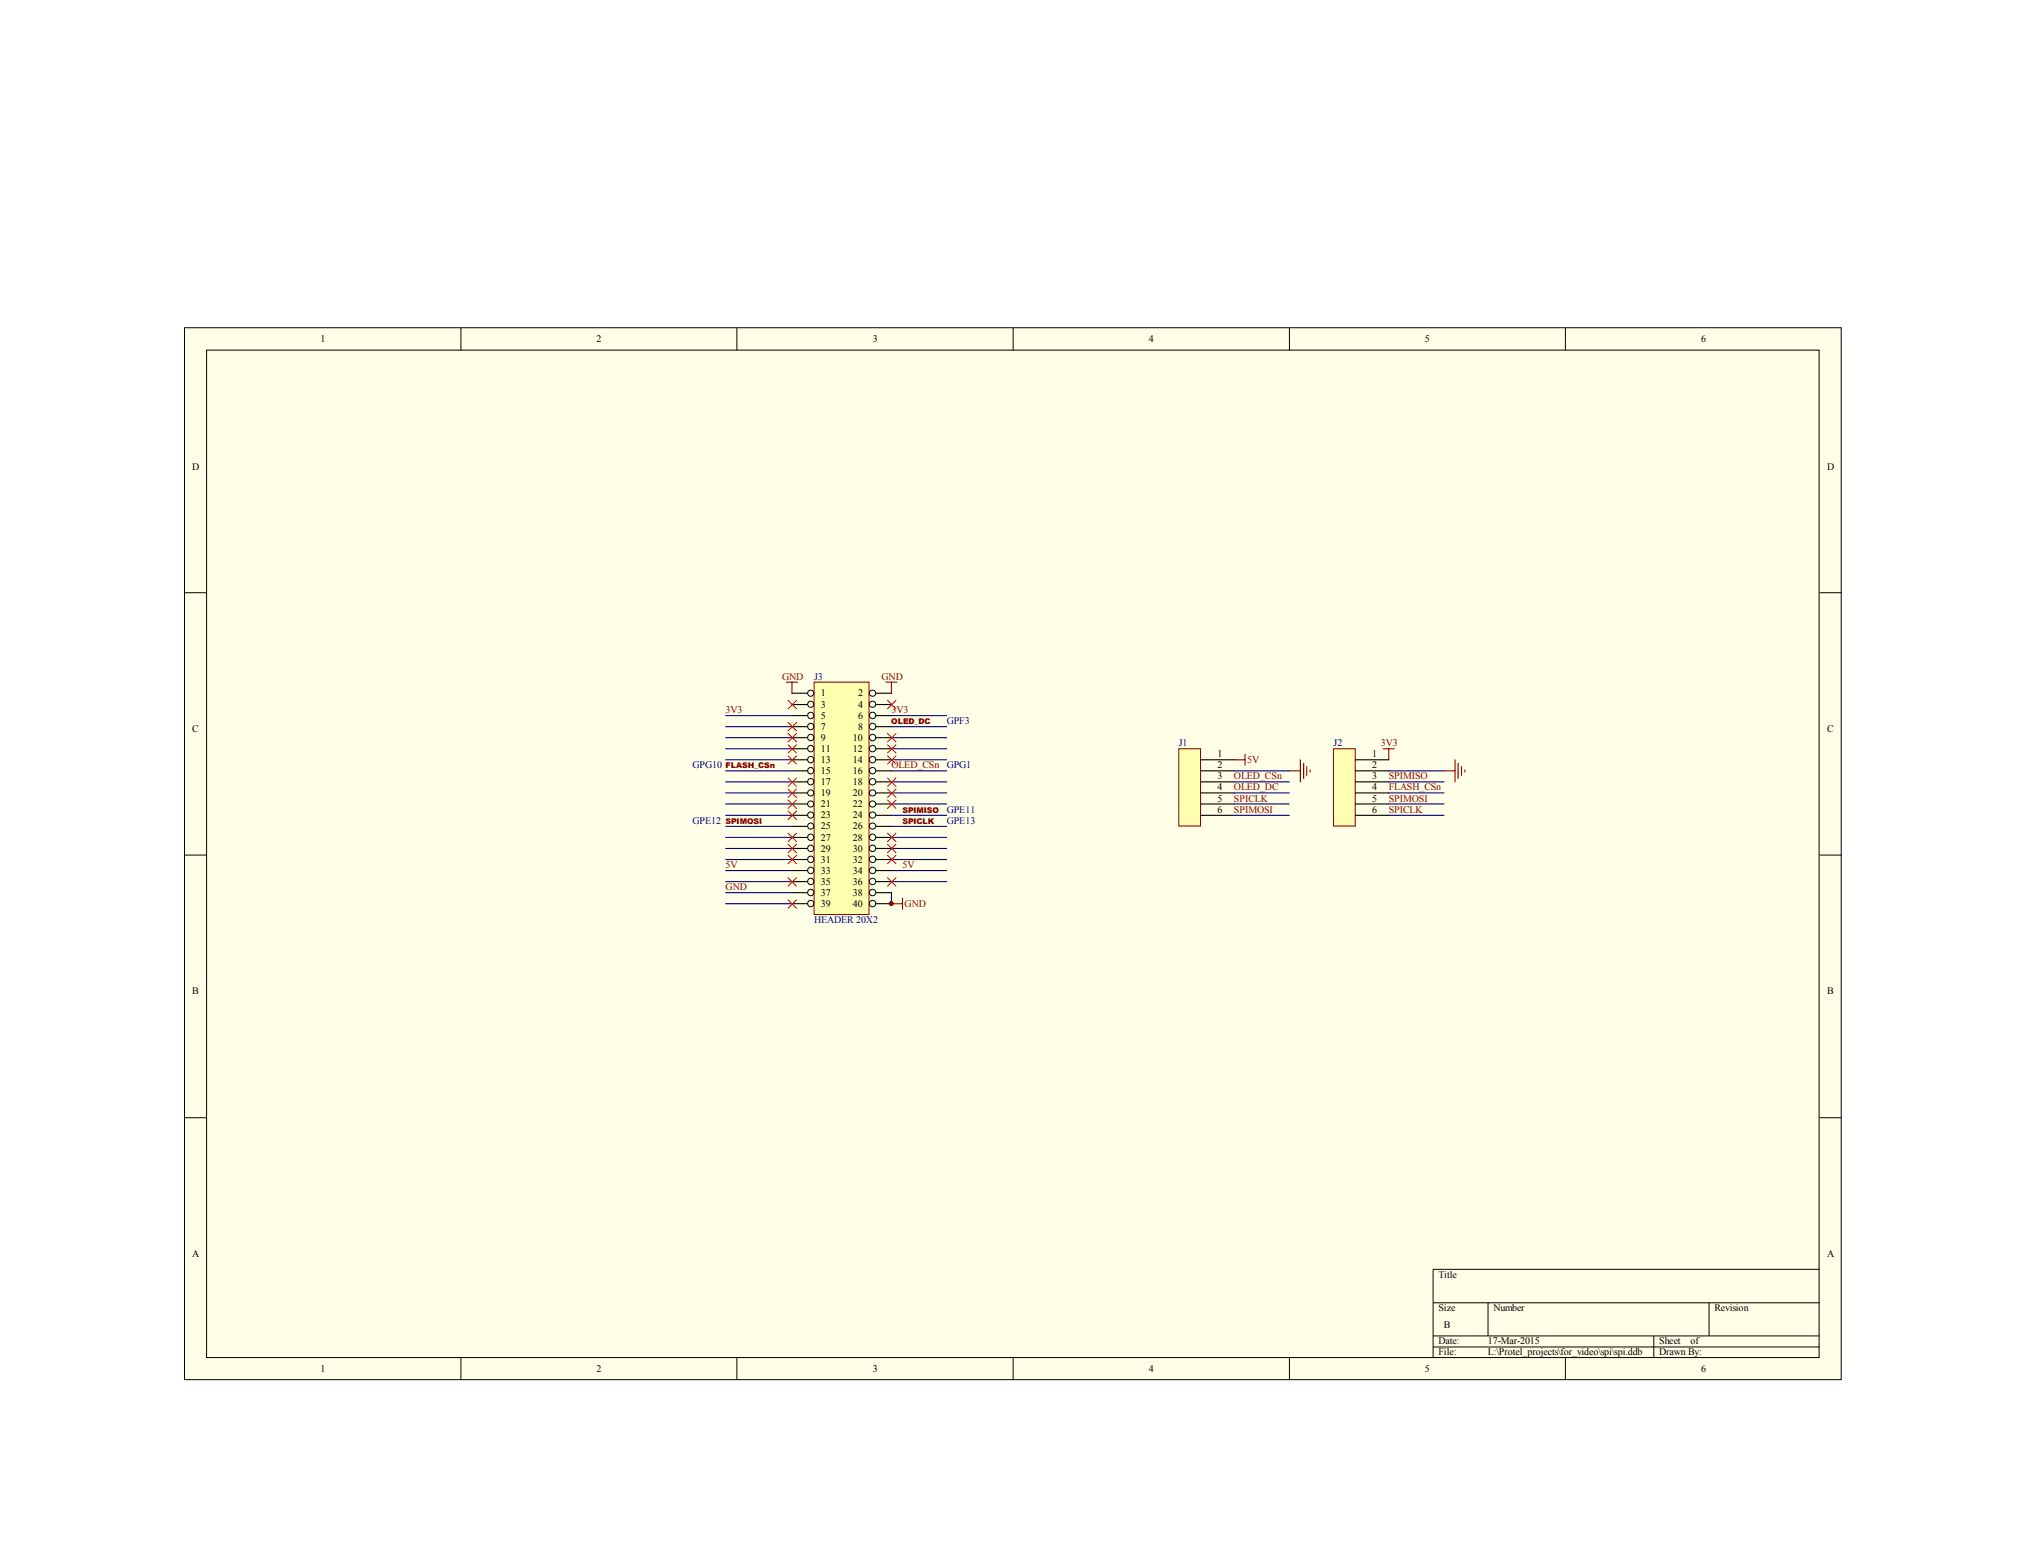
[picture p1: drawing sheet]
<svg xmlns="http://www.w3.org/2000/svg" width="279mm" height="216mm" viewBox="0 0 279 216" stroke-linecap="round" stroke-linejoin="round" font-family="sans-serif">
<path d="M25.4 45.2h228.5v145.1h-228.5z" fill="#ffffe8"/>
<g fill="none" stroke="#000" stroke-width=".14">
<path d="M25.4 45.2h228.5v145.1h-228.5zM28.5 48.3h222.4v139h-222.4zM63.6 45.2v3.1M101.6 45.2v3.1M139.7 45.2v3.1M177.8 45.2v3.1M215.9 45.2v3.1M25.5 81.8h3M250.9 81.8h3.1M25.5 118h3M250.9 118h3.1M25.5 154.2h3"/>
<path d="M250.9 154.2h3.1M197.6 179.7h53.3M205.2 179.7v4.6M235.7 179.7v4.6M250.9 175.1h-53.3v12.2M63.6 187.3v3.1M101.6 187.3v3.1M139.7 187.3v3.1M177.8 187.3v3.1M197.6 184.3h53.3M197.6 185.8h53.3M215.9 187.3v3.1"/>
<path d="M228.1 184.3v3"/>
</g>
<path d="M170.2 104.8h1.5M171.7 104.1v1.5" fill="none" stroke="#800000" stroke-width=".15"/>
<path d="M162.6 103.3h3v10.7h-3z" fill="#ffffb0"/>
<path d="M162.6 103.3h3v10.7h-3z" fill="none" stroke="#800000" stroke-width=".14"/>
<path d="M165.6 104.8h4.6M165.6 106.3h4.6M165.6 107.9h4.6M165.6 109.4h4.6M165.6 110.9h4.6M165.6 112.5h4.6" fill="none" stroke="#000" stroke-width=".15"/>
<path d="M177.8 106.3h1.5M179.3 104.8v3.1M179.8 105.3v2.1M180.2 105.7v1.3M180.7 106.2v.3M190.8 103.3h1.5M191.5 103.3v1.5" fill="none" stroke="#800000" stroke-width=".15"/>
<path d="M170.2 106.3h7.6M170.2 107.9h7.6M170.2 109.4h7.6M170.2 110.9h7.6M170.2 112.5h7.6" fill="none" stroke="#000080" stroke-width=".15"/>
<path d="M183.9 103.3h3v10.7h-3z" fill="#ffffb0"/>
<path d="M183.9 103.3h3v10.7h-3z" fill="none" stroke="#800000" stroke-width=".14"/>
<path d="M186.9 104.8h4.6M186.9 106.3h4.6M186.9 107.9h4.6M186.9 109.4h4.6M186.9 110.9h4.6M186.9 112.5h4.6" fill="none" stroke="#000" stroke-width=".15"/>
<path d="M199.1 106.3h1.6M200.7 104.8v3.1M201.1 105.3v2.1M201.5 105.7v1.3M202 106.2v.3M122.9 124.7h1.6M124.5 123.9v1.5" fill="none" stroke="#800000" stroke-width=".15"/>
<path d="M191.5 106.3h7.6M191.5 107.9h7.6M191.5 109.4h7.6M191.5 110.9h7.6M191.5 112.5h7.6" fill="none" stroke="#000080" stroke-width=".15"/>
<path d="M112.3 94.1h7.5v32.1h-7.5z" fill="#ffffb0"/>
<path d="M112.3 94.1h7.5v32.1h-7.5z" fill="none" stroke="#800000" stroke-width=".14"/>
<g fill="none" stroke="#000" stroke-width=".14">
<circle cx="111.8" cy="98.7" r=".43"/>
<circle cx="111.8" cy="97.2" r=".42"/>
<circle cx="111.8" cy="95.6" r=".42"/>
<circle cx="120.3" cy="98.7" r=".44"/>
<circle cx="120.3" cy="95.6" r=".43"/>
<circle cx="120.3" cy="97.2" r=".43"/>
<circle cx="111.8" cy="104.8" r=".43"/>
<circle cx="111.8" cy="115.5" r=".43"/>
<circle cx="111.8" cy="118.6" r=".43"/>
<circle cx="111.8" cy="100.2" r=".43"/>
<circle cx="111.8" cy="103.3" r=".43"/>
<circle cx="111.8" cy="106.3" r=".43"/>
<circle cx="111.8" cy="117" r=".43"/>
<circle cx="111.8" cy="101.7" r=".43"/>
<circle cx="111.8" cy="107.8" r=".43"/>
<circle cx="111.8" cy="109.4" r=".42"/>
<circle cx="111.8" cy="112.4" r=".42"/>
<circle cx="111.8" cy="114" r=".42"/>
<circle cx="111.8" cy="110.9" r=".42"/>
<circle cx="120.3" cy="107.8" r=".44"/>
<circle cx="120.3" cy="106.3" r=".44"/>
<circle cx="120.3" cy="118.6" r=".44"/>
<circle cx="120.3" cy="117" r=".44"/>
<circle cx="120.3" cy="100.2" r=".44"/>
<circle cx="120.3" cy="101.7" r=".44"/>
<circle cx="120.3" cy="104.8" r=".44"/>
<circle cx="120.3" cy="115.5" r=".44"/>
<circle cx="120.3" cy="103.3" r=".44"/>
<circle cx="120.3" cy="112.4" r=".43"/>
<circle cx="120.3" cy="110.9" r=".43"/>
<circle cx="120.3" cy="109.4" r=".43"/>
<circle cx="120.3" cy="114" r=".43"/>
<circle cx="111.8" cy="120.1" r=".43"/>
<circle cx="111.8" cy="121.6" r=".43"/>
<circle cx="111.8" cy="123.1" r=".43"/>
<circle cx="111.8" cy="124.7" r=".43"/>
<circle cx="120.3" cy="124.7" r=".44"/>
<circle cx="120.3" cy="123.1" r=".44"/>
<circle cx="120.3" cy="121.6" r=".44"/>
<circle cx="120.3" cy="120.1" r=".44"/>
</g>
<g fill="none" stroke="#000" stroke-width=".15">
<path d="M109.2 95.6h2.2M109.2 97.2h2.2M109.2 98.7h2.2M120.8 95.6h2.1M120.8 97.2h2.1M120.8 98.7h2.1M109.2 100.2h2.2M109.2 101.8h2.2M109.2 103.3h2.2M109.2 104.8h2.2M109.2 106.3h2.2M109.2 107.9h2.2"/>
<path d="M109.2 109.4h2.2M109.2 110.9h2.2M109.2 112.5h2.2M109.2 114h2.2M109.2 115.5h2.2M109.2 117.1h2.2M109.2 118.6h2.2M120.8 100.2h2.1M120.8 101.8h2.1M120.8 103.3h2.1M120.8 104.8h2.1M120.8 106.3h2.1"/>
<path d="M120.8 107.9h2.1M120.8 109.4h2.1M120.8 110.9h2.1M120.8 112.5h2.1M120.8 114h2.1M120.8 115.5h2.1M120.8 117.1h2.1M120.8 118.6h2.1M109.2 120.1h2.2M109.2 121.6h2.2M109.2 123.1h2.2M109.2 124.7h2.2"/>
<path d="M120.8 120.1h2.1M120.8 121.6h2.1M120.8 123.1h2.1M120.8 124.7h2.1"/>
</g>
<g fill="none" stroke="#000080" stroke-width=".15">
<path d="M100.1 98.7h9.1M122.9 98.7h7.7M100.1 100.2h9.1M100.1 103.3h9.1M100.1 104.8h9.1M100.1 106.3h9.1M100.1 107.9h9.1M100.1 109.4h9.1M100.1 110.9h9.1M100.1 112.5h9.1M100.1 114h9.1M100.1 115.5h9.1"/>
<path d="M100.1 101.8h9.1M100.1 117.1h9.1M100.1 118.6h9.1M122.9 100.2h7.7M122.9 103.3h7.7M122.9 104.8h7.7M122.9 106.3h7.7M122.9 107.9h7.7M122.9 109.4h7.7M122.9 110.9h7.7M122.9 112.5h7.7M122.9 114h7.7"/>
<path d="M122.9 115.5h7.7M122.9 101.8h7.7M122.9 117.1h7.7M122.9 118.6h7.7M100.1 120.1h9.1M100.1 121.6h9.1M100.1 124.7h9.1M100.1 123.1h9.1M122.9 120.1h7.7M122.9 121.6h7.7M122.9 123.1v1.6"/>
</g>
<path d="M108.5 94.1h1.5M109.2 94.1v1.5M122.2 94.1h1.5M122.9 94.1v1.5" fill="none" stroke="#800000" stroke-width=".15"/>
<g fill="none" stroke="#f00" stroke-width=".14">
<path d="M108.6 96.6l1.3 1.2M108.6 99.6l1.3 1.3M109.9 96.6l-1.3 1.2M109.9 99.6l-1.3 1.3M122.4 96.6l1.2 1.2M123.6 96.6l-1.2 1.2M108.6 101.2l1.3 1.2M108.6 102.7l1.3 1.2M108.6 104.2l1.3 1.2M108.6 107.3l1.3 1.2M108.6 108.8l1.3 1.2M108.6 110.3l1.3 1.3"/>
<path d="M108.6 111.9l1.3 1.2M108.6 114.9l1.3 1.2M108.6 116.4l1.3 1.3M108.6 118l1.3 1.2M109.9 101.2l-1.3 1.2M109.9 102.7l-1.3 1.2M109.9 104.2l-1.3 1.2M109.9 114.9l-1.3 1.2M109.9 107.3l-1.3 1.2M109.9 108.8l-1.3 1.2M109.9 110.3l-1.3 1.3M109.9 111.9l-1.3 1.2"/>
<path d="M109.9 116.4l-1.3 1.3M109.9 118l-1.3 1.2M122.4 101.2l1.2 1.2M122.4 102.7l1.2 1.2M122.4 104.2l1.2 1.2M122.4 107.3l1.2 1.2M122.4 108.8l1.2 1.2M122.4 110.3l1.2 1.3M122.4 114.9l1.2 1.2M122.4 116.4l1.2 1.3M122.4 118l1.2 1.2M123.6 101.2l-1.2 1.2"/>
<path d="M123.6 102.7l-1.2 1.2M123.6 104.2l-1.2 1.2M123.6 107.3l-1.2 1.2M123.6 108.8l-1.2 1.2M123.6 110.3l-1.2 1.3M123.6 114.9l-1.2 1.2M123.6 116.4l-1.2 1.3M123.6 118l-1.2 1.2M108.6 121.1l1.3 1.2M108.6 124.1l1.3 1.2M109.9 121.1l-1.3 1.2M109.9 124.1l-1.3 1.2"/>
<path d="M122.4 121.1l1.2 1.2M123.6 121.1l-1.2 1.2"/>
</g>
<circle cx="122.9" cy="124.7" r=".28" fill="#800000" stroke="#800000" stroke-width=".14"/>
<g font-size="1.4">
<text x="44.2" y="47.2">1</text>
<text x="82.3" y="47.2">2</text>
<text x="120.4" y="47.2">3</text>
<text x="158.5" y="47.2">4</text>
<text x="196.5" y="47.2">5</text>
<text x="234.6" y="47.2">6</text>
<text x="26.5" y="64.8">D</text>
<text x="252" y="64.8">D</text>
<text x="26.5" y="101">C</text>
<text x="113.2" y="96.1">1</text>
<text x="113.2" y="97.6">3</text>
<text x="113.2" y="99.1">5</text>
<text x="113.2" y="100.7">7</text>
<text x="118.4" y="96.1">2</text>
<text x="118.4" y="97.6">4</text>
<text x="118.4" y="99.1">6</text>
<text x="118.4" y="100.7">8</text>
<text x="252" y="101">C</text>
<text x="113.2" y="102.2">9</text>
<text x="113.2" y="103.7">11</text>
<text x="113.2" y="105.2">13</text>
<text x="113.2" y="106.8">15</text>
<text x="117.6" y="102.2">10</text>
<text x="117.6" y="103.7">12</text>
<text x="117.6" y="105.2">14</text>
<text x="117.6" y="106.8">16</text>
<text x="167.9" y="104.5">1</text>
<text x="167.9" y="106">2</text>
<text x="167.9" y="107.5">3</text>
<text x="189.2" y="104.5">1</text>
<text x="189.2" y="106">2</text>
<text x="189.2" y="107.5">3</text>
<text x="113.2" y="108.3">17</text>
<text x="113.2" y="109.8">19</text>
<text x="113.2" y="111.3">21</text>
<text x="113.2" y="112.9">23</text>
<text x="117.6" y="108.3">18</text>
<text x="117.6" y="109.8">20</text>
<text x="117.6" y="111.3">22</text>
<text x="117.6" y="112.9">24</text>
<text x="167.9" y="109.1">4</text>
<text x="167.9" y="110.6">5</text>
<text x="167.9" y="112.1">6</text>
<text x="189.2" y="109.1">4</text>
<text x="189.2" y="110.6">5</text>
<text x="189.2" y="112.1">6</text>
<text x="113.2" y="114.4">25</text>
<text x="113.2" y="116">27</text>
<text x="113.2" y="117.5">29</text>
<text x="113.2" y="119">31</text>
<text x="117.6" y="114.4">26</text>
<text x="117.6" y="116">28</text>
<text x="117.6" y="117.5">30</text>
<text x="117.6" y="119">32</text>
<text x="113.2" y="120.5">33</text>
<text x="113.2" y="122">35</text>
<text x="113.2" y="123.6">37</text>
<text x="113.2" y="125.1">39</text>
<text x="117.6" y="120.5">34</text>
<text x="117.6" y="122">36</text>
<text x="117.6" y="123.6">38</text>
<text x="117.6" y="125.1">40</text>
<text x="26.5" y="137.2">B</text>
<text x="252" y="137.2">B</text>
<text x="26.5" y="173.4">A</text>
<text x="252" y="173.4">A</text>
<text x="198.4" y="176.3">Title</text>
<text x="198.4" y="180.9">Size</text>
<text x="198.4" y="185.5">Date:</text>
<text x="199.1" y="183.2">B</text>
<text x="205.2" y="185.5">17-Mar-2015</text>
<text x="205.9" y="180.9">Number</text>
<text x="228.8" y="185.5">Sheet</text>
<text x="233.1" y="185.5">of</text>
<text x="236.4" y="180.9">Revision</text>
<text x="44.2" y="189.3">1</text>
<text x="82.3" y="189.3">2</text>
<text x="120.4" y="189.3">3</text>
<text x="158.5" y="189.3">4</text>
<text x="196.5" y="189.3">5</text>
<text x="198.4" y="187">File:</text>
<text x="205.2" y="187">L:\Protel_projects\for_video\spi\spi.ddb</text>
<text x="228.8" y="187">Drawn By:</text>
<text x="234.6" y="189.3">6</text>
</g>
<g font-size="1.4" fill="#800000">
<text x="107.9" y="93.8">GND</text>
<text x="121.6" y="93.8">GND</text>
<text x="100.1" y="98.4">3V3</text>
<text x="122.9" y="98.4">3V3</text>
<text x="122.9" y="106">OLED_CSn</text>
<text x="170.2" y="107.5">OLED_CSn</text>
<text x="172" y="105.2">5V</text>
<text x="190.4" y="103">3V3</text>
<text x="191.5" y="107.5">SPIMISO</text>
<text x="170.2" y="109.1">OLED_DC</text>
<text x="170.2" y="110.6">SPICLK</text>
<text x="170.2" y="112.1">SPIMOSI</text>
<text x="191.5" y="109.1">FLASH_CSn</text>
<text x="191.5" y="112.1">SPICLK</text>
<text x="191.5" y="110.6">SPIMOSI</text>
<text x="100.1" y="119.8">5V</text>
<text x="124.5" y="119.8">5V</text>
<text x="100.1" y="122.8">GND</text>
<text x="124.8" y="125.1">GND</text>
</g>
<g font-size="1.4" fill="#000080">
<text x="112.3" y="93.8">J3</text>
<text x="130.6" y="99.9">GPF3</text>
<text x="95.5" y="106">GPG10</text>
<text x="130.6" y="106">GPG1</text>
<text x="162.6" y="103">J1</text>
<text x="183.9" y="103">J2</text>
<text x="95.5" y="113.7">GPE12</text>
<text x="130.6" y="112.1">GPE11</text>
<text x="130.6" y="113.7">GPE13</text>
<text x="112.3" y="127.4">HEADER 20X2</text>
</g>
<g font-size="1.1" fill="#800000">
<text x="122.9" y="99.9">OLED_DC</text>
<text x="100.1" y="106">FLASH_CSn</text>
<text x="100.1" y="113.7">SPIMOSI</text>
<text x="124.4" y="112.1">SPIMISO</text>
<text x="124.4" y="113.7">SPICLK</text>
</g>
</svg>
